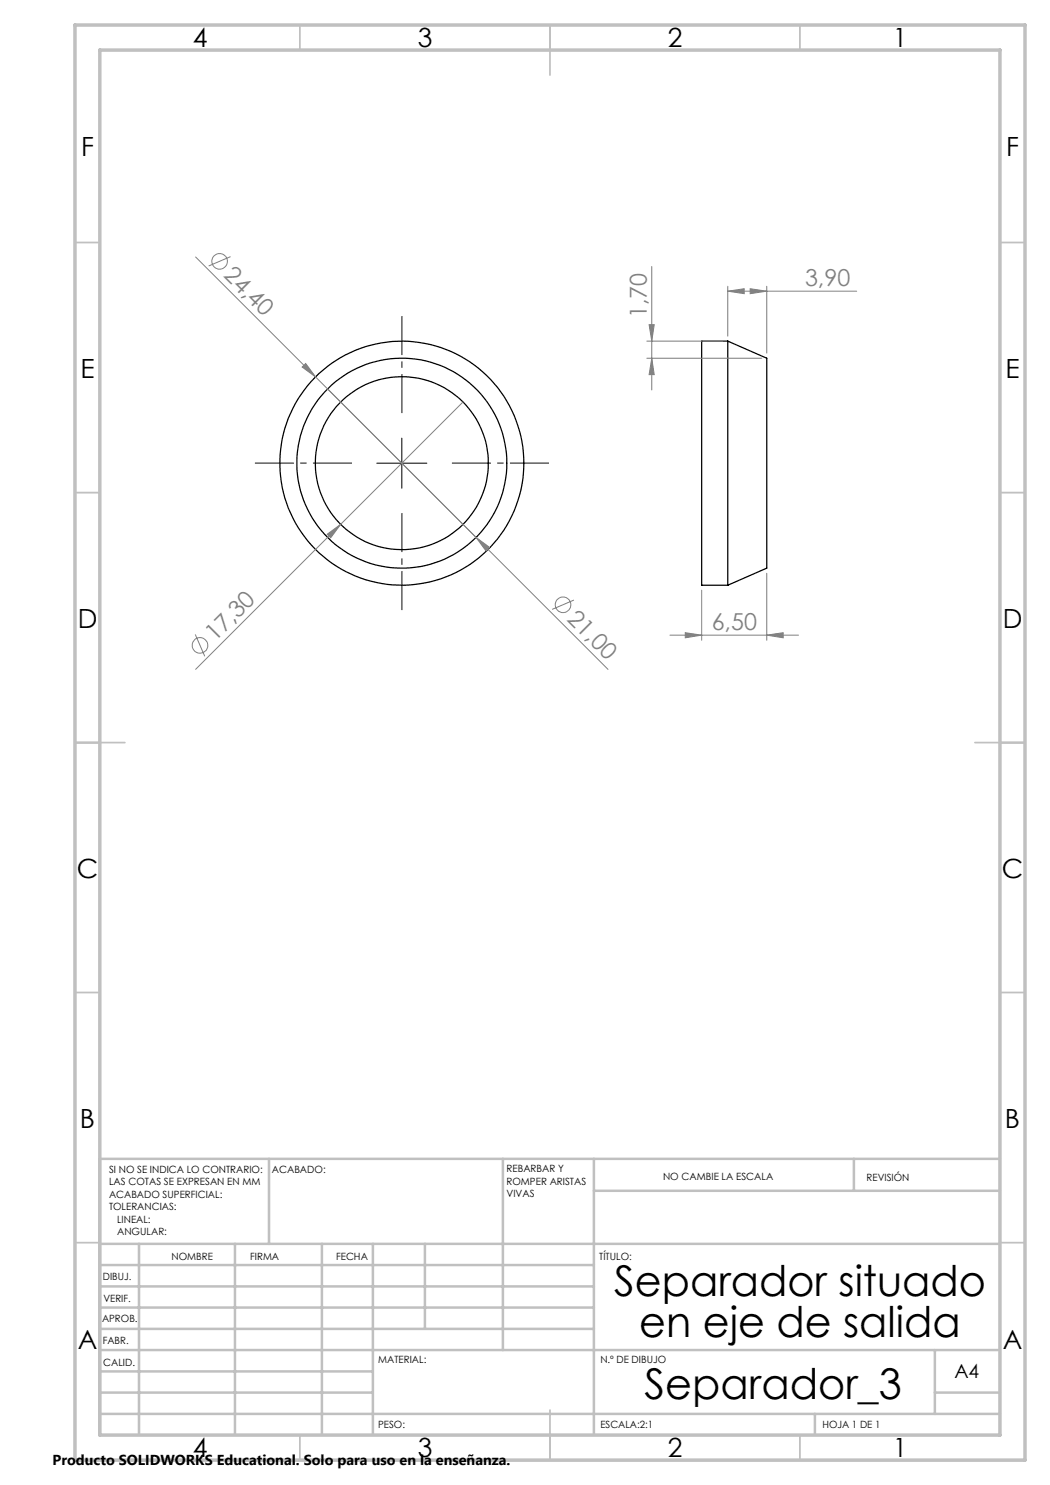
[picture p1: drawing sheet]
<svg xmlns="http://www.w3.org/2000/svg" width="210mm" height="297mm" viewBox="0 0 210 297" stroke-linecap="round" stroke-linejoin="round" font-family="sans-serif">
<g fill="none" stroke="#000" stroke-width=".25">
<path d="M145.6 68.2v48.8M145.6 68.2h-5.3v48.8h5.3M145.6 68.2l7.8 3.4v42l-7.8 3.4"/>
<circle cx="80.3" cy="92.6" r="21"/>
<circle cx="80.4" cy="92.6" r="17.3"/>
<circle cx="80.4" cy="92.6" r="24.4"/>
</g>
<g fill="none" stroke="#808080" stroke-width=".2">
<path d="M39.1 51.4l24 24M46.1 51.3l-4.4 1.9M130.4 53.3v24.7M145.6 58.2l3.2-.5v1zM145.6 57.3v9.9M145.6 58.2h25.7M150 57.7l3.4 .5-3.4 .5zM153.4 57.3v13.3M61.1 72.7l2 2.7-2.7-2zM63.1 75.4l34.5 34.5M129.4 71.6h23M129.4 68.2h15.1"/>
<path d="M129.8 64.9h1l-.4 3.3zM130.4 71.6l.4 3.3h-1zM92.6 80.4l-24.5 24.5M65.4 106.9l2.7-2-2 2.7zM68.1 104.9l-29 29M95.2 107.5l2.7 2-.7 .7zM95.2 107.5l26.4 26.4M140.3 118v10.1M153.4 114.6v13.5M39.1 126.9l1.9 4.4M114.8 120l-4.4 1.9M134 127h25.7"/>
<path d="M137.1 126.5l3.2 .5-3.2 .6zM153.4 127l3.2-.5v1.1z"/>
<circle cx="43.9" cy="52.3" r="1.55"/>
<circle cx="40" cy="129.1" r="1.55"/>
<circle cx="112.6" cy="121" r="1.55"/>
</g>
<path d="M70.4 92.6h-19.4M80.4 82.6v-19.4M90.4 92.6h19.4M80.4 102.6v19.4" fill="none" stroke="#000" stroke-width=".2" stroke-dasharray="15.2 1.3 1.3 1.3" stroke-dashoffset="7.4" stroke-linecap="butt"/>
<path d="M75.4 92.6h10M80.4 87.6v10" fill="none" stroke="#000" stroke-width=".2"/>
<g fill="none" stroke="#c0c0c0" stroke-width=".35">
<path d="M60 5v5M110 5v10M160 5v5M15 48.5h5M200 48.5h5M15 98.5h5M200 98.5h5M15 148.5h10M195 148.5h10M15 198.5h5M200 198.5h5M15 248.5h5"/>
<path d="M200 248.5h5M60 287v5M110 282v10M160 287v5"/>
</g>
<g fill="none" stroke="#c0c0c0" stroke-width=".5">
<path d="M53.8 231.8v17M100.6 231.8v38.2M118.8 231.8v55.2M118.8 238.2h81.2M170.8 231.8v6.4M200 231.8h-180v55.2M20 248.8h180M20 257.3h98.8M20 253h98.8M27.8 248.8v38.2M47 248.8v38.2M64.4 248.8v38.2"/>
<path d="M74.6 248.8v38.2M85 248.8v17M20 265.8h98.8M20 261.5h98.8M20 278.5h54.6M20 274.3h54.6M20 270h180M187 278.5h13M187 270v12.8M20 282.8h180M163 282.8v4.2"/>
</g>
<path d="M15 5h190v287h-190zM20 10h180v277h-180z" fill="none" stroke="#c0c0c0" stroke-width=".7"/>
<g fill="#808080">
<path d="M61.1 72.7l2 2.7-2.7-2z"/>
<path d="M65.4 106.9l2.7-2-2 2.7z"/>
<path d="M95.2 107.5l2.7 2-.7 .7z"/>
<path d="M150 57.7l3.4 .5-3.4 .5zM145.6 58.2l3.2-.5v1z"/>
<path d="M137.1 126.5l3.2 .5-3.2 .6zM153.4 127l3.2-.5v1.1z"/>
<path d="M130.4 71.6l.4 3.3h-1zM129.8 64.9h1l-.4 3.3z"/>
</g>
<g font-size="8.5">
<text x="122.8" y="259.3">Separador situado</text>
<text x="127.8" y="267.4">en eje de salida</text>
<text x="128.9" y="279.7">Separador_3</text>
</g>
<g font-size="5.3">
<text x="38.5" y="9.5">4</text>
<text x="83.5" y="9.5">3</text>
<text x="133.6" y="9.5">2</text>
<text x="178.6" y="9.5">1</text>
<text x="16.2" y="31.3">F</text>
<text x="201.2" y="31.3">F</text>
<text x="16.1" y="75.5">E</text>
<text x="201.1" y="75.5">E</text>
<text x="15.5" y="125.5">D</text>
<text x="200.5" y="125.5">D</text>
<text x="15.4" y="175.5">C</text>
<text x="200.4" y="175.5">C</text>
<text x="16" y="225.5">B</text>
<text x="201" y="225.5">B</text>
<text x="15.5" y="269.8">A</text>
<text x="200.5" y="269.8">A</text>
<text x="38.5" y="291.5">4</text>
<text x="83.5" y="291.5">3</text>
<text x="133.6" y="291.5">2</text>
<text x="178.6" y="291.5">1</text>
</g>
<g font-size="4.7" fill="#808080">
<text x="44.5" y="55.3" transform="rotate(45 44.5 55.3)">24,40</text>
<text x="161" y="57.2">3,90</text>
<text x="129.4" y="63.6" transform="rotate(-90 129.4 63.6)">1,70</text>
<text x="113.2" y="124" transform="rotate(45 113.2 124)">21,00</text>
<text x="43" y="128.5" transform="rotate(-45 43 128.5)">17,30</text>
<text x="142.3" y="126">6,50</text>
</g>
<text font-size="3.9" x="190.9" y="275.5">A4</text>
<text font-size="2.9" x="10.5" y="292.9">Producto SOLIDWORKS Educational. Solo para uso en la enseñanza.</text>
<g font-size="2">
<text x="21.8" y="234.6">SI NO SE INDICA LO CONTRARIO:</text>
<text x="21.8" y="237.1">LAS COTAS SE EXPRESAN EN MM</text>
<text x="21.8" y="239.6">ACABADO SUPERFICIAL:</text>
<text x="54.4" y="234.6">ACABADO:</text>
<text x="101.3" y="234.5">REBARBAR Y</text>
<text x="101.3" y="237">ROMPER ARISTAS</text>
<text x="101.3" y="239.5">VIVAS</text>
<text x="132.6" y="236">NO CAMBIE LA ESCALA</text>
<text x="173.3" y="236.2">REVISIÓN</text>
<text x="21.8" y="242.1">TOLERANCIAS:</text>
<text x="23.4" y="244.6">LINEAL:</text>
<text x="23.4" y="247.1">ANGULAR:</text>
<text x="34.3" y="252">NOMBRE</text>
<text x="50" y="251.9">FIRMA</text>
<text x="67.2" y="251.9">FECHA</text>
<text x="119.9" y="251.9">TÍTULO:</text>
<text x="20.6" y="256.1">DIBUJ.</text>
<text x="20.7" y="260.3">VERIF.</text>
<text x="20.4" y="264.4">APROB.</text>
<text x="20.5" y="268.8">FABR.</text>
<text x="20.7" y="273.1">CALID.</text>
<text x="75.6" y="272.5">MATERIAL:</text>
<text x="120.1" y="272.5">N.º DE DIBUJO</text>
<text x="75.6" y="285.5">PESO:</text>
<text x="120.1" y="285.6">ESCALA:2:1</text>
<text x="164.5" y="285.6">HOJA 1 DE 1</text>
</g>
</svg>
